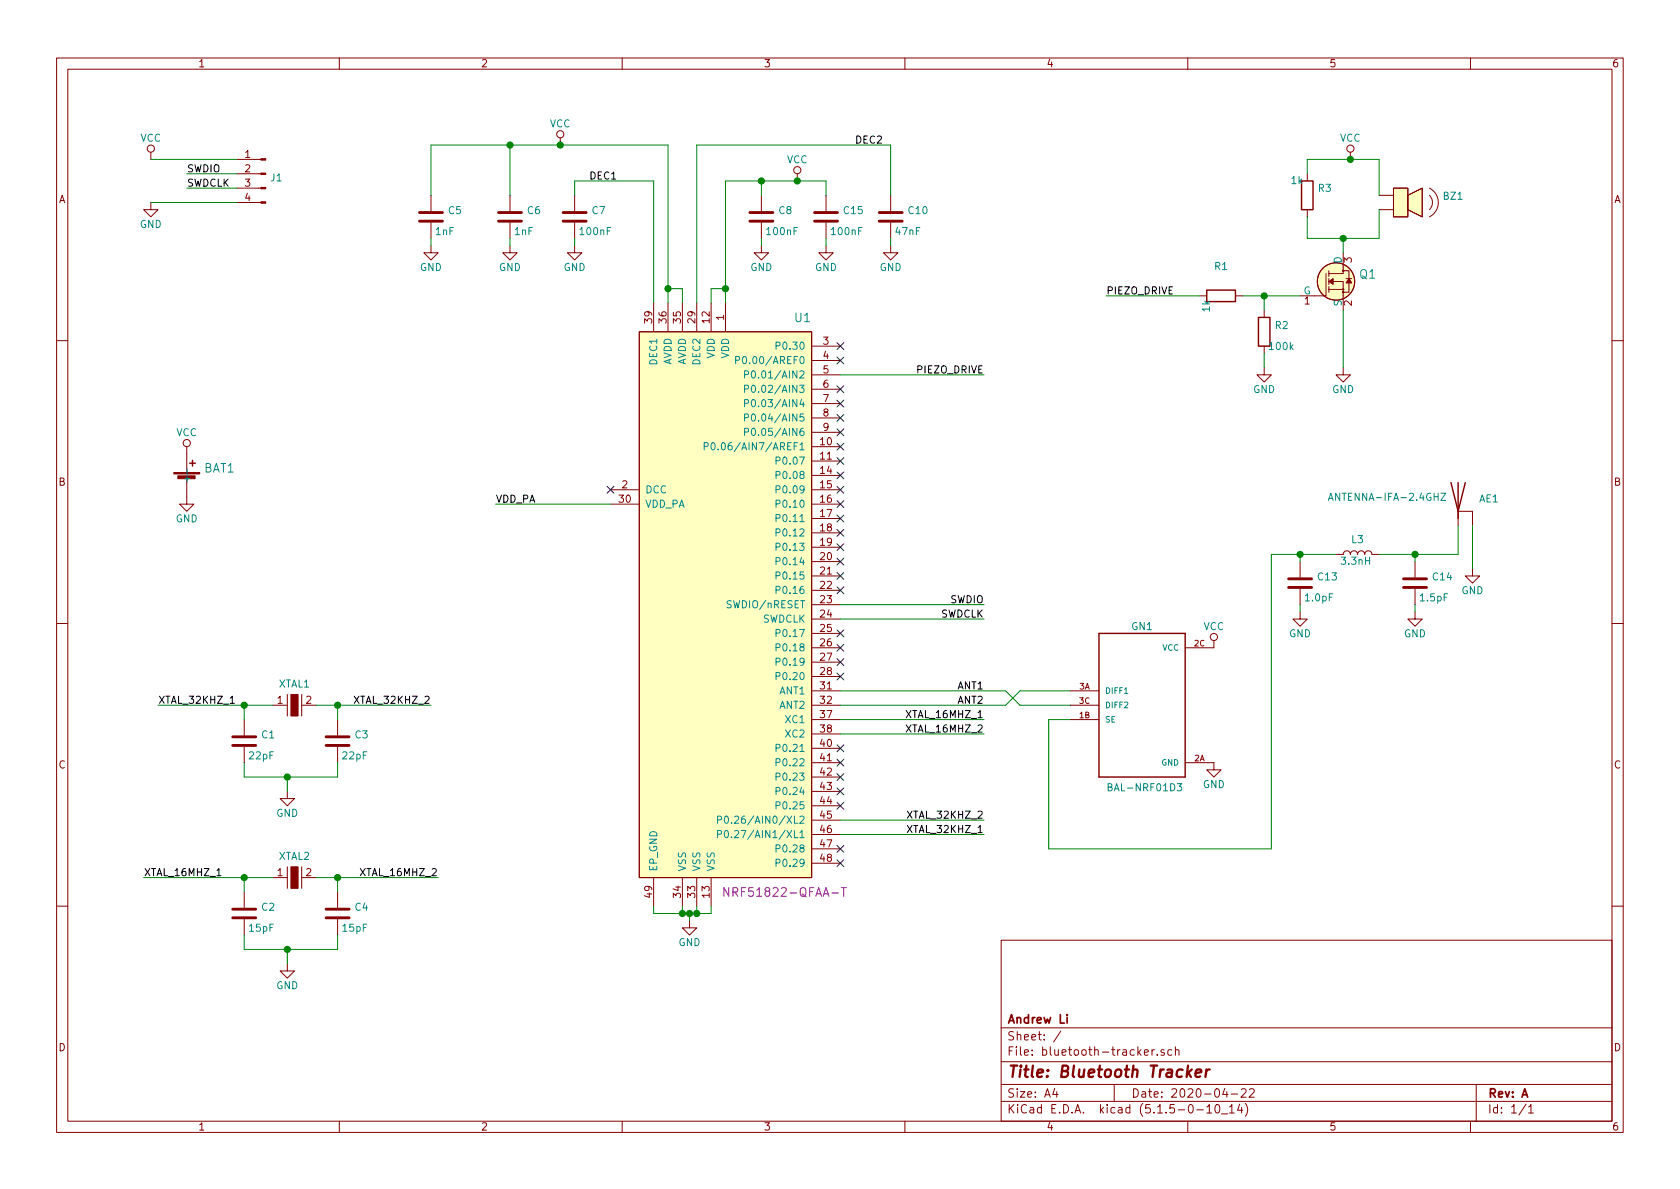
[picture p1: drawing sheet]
EESchema Schematic File Version 4
EELAYER 30 0
EELAYER END
$Descr A4 11693 8268
encoding utf-8
Sheet 1 1
Title "Bluetooth Tracker"
Date "2020-04-22"
Rev "A"
Comp "Andrew Li"
Comment1 ""
Comment2 ""
Comment3 ""
Comment4 ""
$EndDescr
Wire Wire Line
	1900 4900 1700 4900
Wire Wire Line
	1700 4900 1700 5000
Wire Wire Line
	2350 4900 2350 5000
Wire Wire Line
	2350 5300 2350 5400
Wire Wire Line
	1700 5400 1700 5300
Wire Wire Line
	2000 5500 2000 5400
Wire Wire Line
	2000 5400 1700 5400
Connection ~ 2350 4900
Connection ~ 1700 4900
Text Label 3000 4900 2    50   ~ 0
XTAL_32KHZ_2
Text Label 1100 4900 0    50   ~ 0
XTAL_32KHZ_1
Wire Wire Line
	5300 1250 5300 1350
Wire Wire Line
	5300 1700 5300 1650
Wire Wire Line
	5750 1700 5750 1650
Wire Wire Line
	6200 1700 6200 1650
Wire Wire Line
	3550 1700 3550 1650
Wire Wire Line
	4000 1700 4000 1650
Wire Wire Line
	4000 1350 4000 1250
Wire Wire Line
	1900 6100 1700 6100
Wire Wire Line
	1700 6100 1700 6200
Wire Wire Line
	2350 6100 2350 6200
Wire Wire Line
	2350 6500 2350 6600
Wire Wire Line
	1700 6600 1700 6500
Wire Wire Line
	2000 6700 2000 6600
Wire Wire Line
	2000 6600 1700 6600
Connection ~ 2350 6100
Connection ~ 1700 6100
Text Label 3050 6100 2    50   ~ 0
XTAL_16MHZ_2
Text Label 1000 6100 0    50   ~ 0
XTAL_16MHZ_1
Wire Wire Line
	3550 1000 3900 1000
Wire Wire Line
	9050 4250 9050 4200
Wire Wire Line
	9050 3900 9050 3850
Wire Wire Line
	9050 3850 9300 3850
Wire Wire Line
	10150 3850 9850 3850
Wire Wire Line
	10150 3850 10150 3650
Wire Wire Line
	3000 1700 3000 1650
Wire Wire Line
	4000 1250 4550 1250
Wire Wire Line
	1050 1100 1650 1100
Text Label 1300 1300 0    50   ~ 0
SWDCLK
Text Label 1300 1200 0    50   ~ 0
SWDIO
Wire Wire Line
	1300 1200 1650 1200
Wire Wire Line
	5050 1250 5050 2000
Wire Wire Line
	4550 1250 4550 2100
Wire Wire Line
	10250 3950 10250 3650
Wire Wire Line
	9850 3900 9850 3850
Connection ~ 9850 3850
Wire Wire Line
	9850 3850 9600 3850
Wire Wire Line
	9850 4250 9850 4200
Text Label 5950 1000 0    50   ~ 0
DEC2
Wire Wire Line
	5050 1250 5300 1250
Text Label 4100 1250 0    50   ~ 0
DEC1
Wire Wire Line
	4750 2100 4750 2000
Wire Wire Line
	4750 2000 4650 2000
Wire Wire Line
	4650 2000 4650 2100
Wire Wire Line
	3550 1000 3000 1000
Connection ~ 3550 1000
Wire Wire Line
	5300 1250 5550 1250
Wire Wire Line
	5750 1250 5750 1350
Connection ~ 5300 1250
Wire Wire Line
	4950 2100 4950 2000
Wire Wire Line
	4950 2000 5050 2000
Connection ~ 5050 2000
Wire Wire Line
	5050 2000 5050 2100
Wire Wire Line
	4850 1000 6200 1000
Wire Wire Line
	1100 4900 1700 4900
Wire Wire Line
	2350 4900 3000 4900
Wire Wire Line
	1000 6100 1700 6100
Wire Wire Line
	2350 6100 3050 6100
Text Label 6850 5800 2    50   ~ 0
XTAL_32KHZ_1
Text Label 6850 5700 2    50   ~ 0
XTAL_32KHZ_2
Wire Wire Line
	6850 5700 5850 5700
Wire Wire Line
	6850 5800 5850 5800
Text Label 6850 5000 2    50   ~ 0
XTAL_16MHZ_1
Text Label 6850 5100 2    50   ~ 0
XTAL_16MHZ_2
Wire Wire Line
	6850 5100 5850 5100
Wire Wire Line
	5850 5000 6850 5000
Wire Wire Line
	2200 4900 2350 4900
Wire Wire Line
	2000 5400 2350 5400
Connection ~ 2000 5400
Wire Wire Line
	2200 6100 2350 6100
Wire Wire Line
	2000 6600 2350 6600
Connection ~ 2000 6600
Text Label 3450 3500 0    50   ~ 0
VDD_PA
Wire Wire Line
	3450 3500 4250 3500
NoConn ~ 4250 3400
Wire Wire Line
	4550 6300 4550 6350
Wire Wire Line
	4550 6350 4750 6350
Wire Wire Line
	4950 6350 4950 6300
Wire Wire Line
	4800 6400 4800 6350
Connection ~ 4800 6350
Wire Wire Line
	4800 6350 4850 6350
Wire Wire Line
	4850 6300 4850 6350
Connection ~ 4850 6350
Wire Wire Line
	4850 6350 4950 6350
Wire Wire Line
	4750 6300 4750 6350
Connection ~ 4750 6350
Wire Wire Line
	4750 6350 4800 6350
Connection ~ 3900 1000
Wire Wire Line
	3900 1000 4650 1000
Connection ~ 5550 1250
Wire Wire Line
	5550 1250 5750 1250
Wire Wire Line
	6200 1000 6200 1350
Wire Wire Line
	4850 1000 4850 2100
Wire Wire Line
	3000 1000 3000 1350
Wire Wire Line
	3550 1000 3550 1350
Wire Wire Line
	4650 1000 4650 2000
Connection ~ 4650 2000
Wire Wire Line
	1300 1300 1650 1300
Wire Wire Line
	1050 1400 1650 1400
Wire Wire Line
	9350 2550 9350 2150
Wire Wire Line
	8800 2550 8800 2450
Wire Wire Line
	8650 2050 8800 2050
Wire Wire Line
	8800 2050 8800 2150
Wire Wire Line
	8800 2050 9050 2050
Connection ~ 8800 2050
Wire Wire Line
	9600 1100 9600 1350
Wire Wire Line
	9600 1450 9600 1650
Wire Wire Line
	9600 1650 9350 1650
Wire Wire Line
	9100 1200 9100 1100
Wire Wire Line
	9100 1100 9400 1100
Wire Wire Line
	9100 1500 9100 1650
Wire Wire Line
	9350 1750 9350 1650
Connection ~ 9350 1650
Wire Wire Line
	9350 1650 9100 1650
Wire Wire Line
	8350 2050 7700 2050
Text Label 6850 4300 2    50   ~ 0
SWDCLK
Text Label 6850 4200 2    50   ~ 0
SWDIO
Text Label 7700 2050 0    50   ~ 0
PIEZO_DRIVE
Text Label 6850 2600 2    50   ~ 0
PIEZO_DRIVE
Wire Wire Line
	6850 2600 5850 2600
NoConn ~ 5850 2400
NoConn ~ 5850 2500
NoConn ~ 5850 2700
NoConn ~ 5850 2800
NoConn ~ 5850 2900
NoConn ~ 5850 3000
NoConn ~ 5850 3100
NoConn ~ 5850 3200
NoConn ~ 5850 3300
NoConn ~ 5850 3400
NoConn ~ 5850 3500
NoConn ~ 5850 3600
NoConn ~ 5850 3700
NoConn ~ 5850 3800
NoConn ~ 5850 3900
NoConn ~ 5850 4000
NoConn ~ 5850 4100
NoConn ~ 5850 4400
NoConn ~ 5850 4500
NoConn ~ 5850 4600
NoConn ~ 5850 4700
NoConn ~ 5850 5200
NoConn ~ 5850 5300
NoConn ~ 5850 5400
NoConn ~ 5850 5500
NoConn ~ 5850 5600
NoConn ~ 5850 5900
NoConn ~ 5850 6000
Connection ~ 9400 1100
Wire Wire Line
	9400 1100 9600 1100
Wire Wire Line
	5850 4200 6850 4200
Wire Wire Line
	5850 4300 6850 4300
Text Label 6850 4900 2    50   ~ 0
ANT2
Text Label 6850 4800 2    50   ~ 0
ANT1
Wire Wire Line
	7450 5000 7300 5000
Wire Wire Line
	7300 5000 7300 5900
Wire Wire Line
	8850 5900 8850 3850
Wire Wire Line
	8850 3850 9050 3850
Connection ~ 9050 3850
Wire Wire Line
	7300 5900 8850 5900
Wire Wire Line
	5850 4800 7000 4800
Wire Wire Line
	5850 4900 7000 4900
Wire Wire Line
	7000 4800 7100 4900
Wire Wire Line
	7100 4900 7450 4900
Wire Wire Line
	7000 4900 7100 4800
Wire Wire Line
	7100 4800 7450 4800
$Comp
L power:GND #PWR08
U 1 1
P 8450 5300
F 0 "#PWR08" H 8450 5050 50  0001 C CNN
F 1 "GND" H 8450 5150 50  0000 C CNN
F 2 "" H 8450 5300 50  0001 C CNN
F 3 "" H 8450 5300 50  0001 C CNN
	1    8450 5300
	-1   0    0    -1  
$EndComp
$Comp
L power:VCC #PWR03
U 1 1
P 8450 4500
F 0 "#PWR03" H 8450 4350 50  0001 C CNN
F 1 "VCC" H 8450 4650 50  0000 C CNN
F 2 "" H 8450 4500 50  0001 C CNN
F 3 "" H 8450 4500 50  0001 C CNN
	1    8450 4500
	1    0    0    -1  
$EndComp
$Comp
L global-library:BAL-NRF01D3 GN1
U 1 1
P 7950 4900
F 0 "GN1" H 7950 5450 50  0000 C CNN
F 1 "BAL-NRF01D3" H 7700 4300 50  0000 L BNN
F 2 "global-library:FCBGA-5N" H 7950 4900 50  0001 L BNN
F 3 "https://www.st.com/content/ccc/resource/technical/document/datasheet/88/54/7c/fd/6d/9c/46/74/DM00055606.pdf/files/DM00055606.pdf/jcr:content/translations/en.DM00055606.pdf" H 7950 4900 50  0001 L BNN
F 4 "497-13637-1-ND" H 7950 4900 50  0001 C CNN "Digi-Key_PN"
F 5 "BAL-NRF01D3" H 7950 4900 50  0001 C CNN "MPN"
F 6 "Balun" H 7950 4900 50  0001 C CNN "Category"
F 7 "BALUN 2.4GHZ-2.54GHZ 5WFBGA" H 7950 4900 50  0001 C CNN "Description"
F 8 "STMicroelectronics" H 7950 4900 50  0001 C CNN "Manufacturer"
	1    7950 4900
	1    0    0    -1  
$EndComp
$Comp
L global-library:FDV301N_G Q1
U 1 1
P 9350 1950
F 0 "Q1" H 9458 2003 60  0000 L CNN
F 1 "FDV301N_G" V 9486 1950 60  0001 C CNN
F 2 "global-library:SOT-23-3_G" H 9550 2150 60  0001 L CNN
F 3 "https://www.onsemi.com/pub/Collateral/FDV301N-D.PDF" H 9550 2250 60  0001 L CNN
F 4 "FDV301NCT-ND" H 9550 2350 60  0001 L CNN "Digi-Key_PN"
F 5 "FDV301N" H 9550 2450 60  0001 L CNN "MPN"
F 6 "Discrete Semiconductor Products" H 9550 2550 60  0001 L CNN "Category"
F 7 "Transistors - FETs, MOSFETs - Single" H 9550 2650 60  0001 L CNN "Family"
F 8 "https://www.onsemi.com/pub/Collateral/FDV301N-D.PDF" H 9550 2750 60  0001 L CNN "DK_Datasheet_Link"
F 9 "/product-detail/en/on-semiconductor/FDV301N/FDV301NCT-ND/458954" H 9550 2850 60  0001 L CNN "DK_Detail_Page"
F 10 "MOSFET N-CH 25V 220MA SOT-23" H 9550 2950 60  0001 L CNN "Description"
F 11 "ON Semiconductor" H 9550 3050 60  0001 L CNN "Manufacturer"
F 12 "Active" H 9550 3150 60  0001 L CNN "Status"
	1    9350 1950
	1    0    0    -1  
$EndComp
$Comp
L global-library:NX2520SA-16MHZ-STD-CSW-5 XTAL2
U 1 1
P 2050 6100
F 0 "XTAL2" H 2050 6250 50  0000 C CNN
F 1 "NX2520SA-16MHZ-STD-CSW-5" H 2050 5950 50  0001 C CNN
F 2 "global-library:SOIC254P1016X440-4N" H 2250 6300 60  0001 L CNN
F 3 "https://www.ndk.com/images/products/catalog/c_NX2520SA-STD-CSW-5_e.pdf" H 2250 6400 60  0001 L CNN
F 4 "644-1169-2-ND" H 2250 6500 60  0001 L CNN "Digi-Key_PN"
F 5 "NX2520SA-16MHZ-STD-CSW-5" H 2250 6600 60  0001 L CNN "MPN"
F 6 "Crystals, Oscillators, Resonators" H 2250 6700 60  0001 L CNN "Category"
F 7 "Crystals" H 2250 6800 60  0001 L CNN "Family"
F 8 "CRYSTAL 16.0000MHZ 8PF SMD" H 2250 7100 60  0001 L CNN "Description"
F 9 "NDK America, Inc." H 2250 7200 60  0001 L CNN "Manufacturer"
F 10 "Active" H 2250 7300 60  0001 L CNN "Status"
	1    2050 6100
	1    0    0    -1  
$EndComp
$Comp
L global-library:ECS-_327-12_5-34B-TR XTAL1
U 1 1
P 2050 4900
F 0 "XTAL1" H 2050 5050 50  0000 C CNN
F 1 "ECS-_327-12_5-34B-TR" H 2050 4750 50  0001 C CNN
F 2 "global-library:SMD-2_3.2x1.5mmG" H 2250 5100 60  0001 L CNN
F 3 "http://www.ecsxtal.com/store/pdf/ecx-31b.pdf" H 2250 5200 60  0001 L CNN
F 4 "XC1617CT-ND" H 2250 5300 60  0001 L CNN "Digi-Key_PN"
F 5 "ECS-.327-12.5-34B-TR" H 2250 5400 60  0001 L CNN "MPN"
F 6 "Crystals, Oscillators, Resonators" H 2250 5500 60  0001 L CNN "Category"
F 7 "Crystals" H 2250 5600 60  0001 L CNN "Family"
F 8 "http://www.ecsxtal.com/store/pdf/ecx-31b.pdf" H 2250 5700 60  0001 L CNN "DK_Datasheet_Link"
F 9 "/product-detail/en/ecs-inc/ECS-.327-12.5-34B-TR/XC1617CT-ND/1693786" H 2250 5800 60  0001 L CNN "DK_Detail_Page"
F 10 "CRYSTAL 32.7680KHZ 12.5PF SMD" H 2250 5900 60  0001 L CNN "Description"
F 11 "ECS Inc." H 2250 6000 60  0001 L CNN "Manufacturer"
F 12 "Active" H 2250 6100 60  0001 L CNN "Status"
	1    2050 4900
	1    0    0    -1  
$EndComp
$Comp
L global-library:NRF51822-QFAA-T_G U1
U 1 1
P 4850 4000
F 0 "U1" H 4050 5800 60  0000 L CNN
F 1 "NRF51822-QFAA-T_G" H 5750 1600 60  0001 C CNN
F 2 "global-library:QFN-48-1EP_6x6mmG" H 5050 4200 60  0001 L CNN
F 3 "http://infocenter.nordicsemi.com/pdf/nRF51822_PB_v2.5.pdf" H 5050 4300 60  0001 L CNN
F 4 "1490-1024-ND" H 5050 4400 60  0001 L CNN "Digi-Key_PN"
F 5 "NRF51822-QFAA-T" H 3800 1800 60  0000 L CNN "MPN"
F 6 "RF/IF and RFID" H 5050 4600 60  0001 L CNN "Category"
F 7 "RF Transceiver ICs" H 5050 4700 60  0001 L CNN "Family"
F 8 "http://infocenter.nordicsemi.com/pdf/nRF51822_PB_v2.5.pdf" H 5050 4800 60  0001 L CNN "DK_Datasheet_Link"
F 9 "/product-detail/en/nordic-semiconductor-asa/NRF51822-QFAA-T/1490-1024-ND/4626388" H 5050 4900 60  0001 L CNN "DK_Detail_Page"
F 10 "IC RF TXRX+MCU BLUETOOTH 48VFQFN" H 5050 5000 60  0001 L CNN "Description"
F 11 "Nordic Semiconductor ASA" H 5050 5100 60  0001 L CNN "Manufacturer"
F 12 "Active" H 5050 5200 60  0001 L CNN "Status"
	1    4850 4000
	-1   0    0    -1  
$EndComp
$Comp
L global-library:100nF C15
U 1 1
P 5750 1500
F 0 "C15" H 5865 1546 50  0000 L CNN
F 1 "100nF" H 5775 1400 50  0000 L CNN
F 2 "Capacitor_SMD:C_0402_1005Metric" H 5788 1350 50  0001 C CNN
F 3 "https://search.murata.co.jp/Ceramy/image/img/A01X/G101/ENG/GRM155R71E104KE14-01.pdf" H 5750 1500 50  0001 C CNN
F 4 "490-14603-1-ND" H 5750 1500 50  0001 C CNN "Digi-Key_PN"
F 5 "GRM155R71E104KE14J" H 5750 1500 50  0001 C CNN "MPN"
F 6 "Ceramic Capacitors" H 5750 1500 50  0001 C CNN "Category"
F 7 "CAP CER 0.1UF 25V X7R 0402" H 5750 1500 50  0001 C CNN "Description"
F 8 "Murata" H 5750 1500 50  0001 C CNN "Manufacturer"
	1    5750 1500
	1    0    0    -1  
$EndComp
$Comp
L global-library:CR2032_CLIP2 BAT1
U 1 1
P 1300 3300
F 0 "BAT1" H 1418 3353 60  0000 L CNN
F 1 "CR2032_CLIP2" H 1250 3150 60  0001 R CNN
F 2 "global-library:CR2032_CLIP2" H 1500 3500 60  0001 L CNN
F 3 "https://www.memoryprotectiondevices.com/datasheets/BK-912-datasheet.pdf" V 1500 3600 60  0001 L CNN
F 4 "BK-912-ND" H 1500 3700 60  0001 L CNN "Digi-Key_PN"
F 5 "BK-912" H 1500 3800 60  0001 L CNN "MPN"
F 6 "Battery Products" H 1500 3900 60  0001 L CNN "Category"
F 7 "Battery Holders, Clips, Contacts" H 1500 4000 60  0001 L CNN "Family"
F 8 "BATTERY RETAINER COIN 20MM SMD" H 1500 4300 60  0001 L CNN "Description"
F 9 "MPD (Memory Protection Devices)" H 1500 4400 60  0001 L CNN "Manufacturer"
F 10 "Active" H 1500 4500 60  0001 L CNN "Status"
	1    1300 3300
	1    0    0    -1  
$EndComp
$Comp
L global-library:PKMCS0909E4000-R1 BZ1
U 1 1
P 9700 1400
F 0 "BZ1" H 10040 1446 50  0000 L CNN
F 1 "PKMCS0909E4000-R1" H 9725 1300 50  0001 L CNN
F 2 "global-library:Piezo_9x9mm_PKLCS1212E40A1-R1" H 9738 1250 50  0001 C CNN
F 3 "https://www.murata.com/~/media/webrenewal/products/sound/sounder/vppt-buzj083-d.ashx" H 9700 1400 50  0001 C CNN
F 4 "490-9647-1-ND" H 9700 1400 50  0001 C CNN "Digi-Key_PN"
F 5 "PKMCS0909E4000-R1" H 9700 1400 50  0001 C CNN "MPN"
F 6 "Alarms, Buzzers, and Sirens" H 9700 1400 50  0001 C CNN "Category"
F 7 "AUDIO PIEZO TRANSDUCER 12.5V SMD" H 9700 1400 50  0001 C CNN "Description"
F 8 "Murata" H 9700 1400 50  0001 C CNN "Manufacturer"
	1    9700 1400
	1    0    0    -1  
$EndComp
$Comp
L global-library:ANTENNA-IFA-2.4GHZ AE1
U 1 1
P 10150 3450
F 0 "AE1" H 10294 3439 50  0000 L CNN
F 1 "ANTENNA-IFA-2.4GHZ" H 10075 3450 50  0000 R CNN
F 2 "global-library:ANTENNA-IFA-2.4GHZ" H 10150 3450 50  0001 C CNN
F 3 "http://www.ti.com/lit/an/swra117d/swra117d.pdf" H 10150 3450 50  0001 C CNN
	1    10150 3450
	1    0    0    -1  
$EndComp
$Comp
L global-library:15pF C4
U 1 1
P 2350 6350
F 0 "C4" H 2465 6396 50  0000 L CNN
F 1 "15pF" H 2375 6250 50  0000 L CNN
F 2 "Capacitor_SMD:C_0402_1005Metric" H 2388 6200 50  0001 C CNN
F 3 "https://search.murata.co.jp/Ceramy/image/img/A01X/G101/ENG/GJM1555C1H150FB01-01.pdf" H 2350 6350 50  0001 C CNN
F 4 "490-11191-1-ND" H 2350 6350 50  0001 C CNN "Digi-Key_PN"
F 5 "GJM1555C1H150FB01D" H 2350 6350 50  0001 C CNN "MPN"
F 6 "Ceramic Capacitors" H 2350 6350 50  0001 C CNN "Category"
F 7 "CAP CER 15PF 50V C0G/NP0 0402" H 2350 6350 50  0001 C CNN "Description"
F 8 "Murata" H 2350 6350 50  0001 C CNN "Manufacturer"
	1    2350 6350
	1    0    0    -1  
$EndComp
$Comp
L global-library:15pF C2
U 1 1
P 1700 6350
F 0 "C2" H 1815 6396 50  0000 L CNN
F 1 "15pF" H 1725 6250 50  0000 L CNN
F 2 "Capacitor_SMD:C_0402_1005Metric" H 1738 6200 50  0001 C CNN
F 3 "https://search.murata.co.jp/Ceramy/image/img/A01X/G101/ENG/GJM1555C1H150FB01-01.pdf" H 1700 6350 50  0001 C CNN
F 4 "490-11191-1-ND" H 1700 6350 50  0001 C CNN "Digi-Key_PN"
F 5 "GJM1555C1H150FB01D" H 1700 6350 50  0001 C CNN "MPN"
F 6 "Ceramic Capacitors" H 1700 6350 50  0001 C CNN "Category"
F 7 "CAP CER 15PF 50V C0G/NP0 0402" H 1700 6350 50  0001 C CNN "Description"
F 8 "Murata" H 1700 6350 50  0001 C CNN "Manufacturer"
	1    1700 6350
	1    0    0    -1  
$EndComp
$Comp
L global-library:22pF C1
U 1 1
P 1700 5150
F 0 "C1" H 1815 5196 50  0000 L CNN
F 1 "22pF" H 1725 5050 50  0000 L CNN
F 2 "Capacitor_SMD:C_0402_1005Metric" H 1738 5000 50  0001 C CNN
F 3 "https://search.murata.co.jp/Ceramy/image/img/A01X/G101/ENG/GCM1555C1H220FA16-01.pdf" H 1700 5150 50  0001 C CNN
F 4 "490-16451-1-ND" H 1700 5150 50  0001 C CNN "Digi-Key_PN"
F 5 "GCM1555C1H220FA16D" H 1700 5150 50  0001 C CNN "MPN"
F 6 "Ceramic Capacitors" H 1700 5150 50  0001 C CNN "Category"
F 7 "CAP CER 22PF 50V C0G/NP0 0402" H 1700 5150 50  0001 C CNN "Description"
F 8 "Murata" H 1700 5150 50  0001 C CNN "Manufacturer"
	1    1700 5150
	1    0    0    -1  
$EndComp
$Comp
L global-library:22pF C3
U 1 1
P 2350 5150
F 0 "C3" H 2465 5196 50  0000 L CNN
F 1 "22pF" H 2375 5050 50  0000 L CNN
F 2 "Capacitor_SMD:C_0402_1005Metric" H 2388 5000 50  0001 C CNN
F 3 "https://search.murata.co.jp/Ceramy/image/img/A01X/G101/ENG/GCM1555C1H220FA16-01.pdf" H 2350 5150 50  0001 C CNN
F 4 "490-16451-1-ND" H 2350 5150 50  0001 C CNN "Digi-Key_PN"
F 5 "GCM1555C1H220FA16D" H 2350 5150 50  0001 C CNN "MPN"
F 6 "Ceramic Capacitors" H 2350 5150 50  0001 C CNN "Category"
F 7 "CAP CER 22PF 50V C0G/NP0 0402" H 2350 5150 50  0001 C CNN "Description"
F 8 "Murata" H 2350 5150 50  0001 C CNN "Manufacturer"
	1    2350 5150
	1    0    0    -1  
$EndComp
$Comp
L global-library:1k R3
U 1 1
P 9100 1350
F 0 "R3" H 9030 1304 50  0000 R CNN
F 1 "1k" H 9125 1250 50  0000 L CNN
F 2 "Resistor_SMD:R_0402_1005Metric" H 9138 1200 50  0001 C CNN
F 3 "https://www.digikey.com/product-detail/en/yageo/RC0402FR-071KP/YAG1254CT-ND/4935369" H 9100 1350 50  0001 C CNN
F 4 "YAG1254CT-ND" H 9100 1350 50  0001 C CNN "Digi-Key_PN"
F 5 "RC0402FR-071KP" H 9100 1350 50  0001 C CNN "MPN"
F 6 "Chip Resistor - Surface Mount" H 9100 1350 50  0001 C CNN "Category"
F 7 "RES SMD 1K OHM 1% 1/16W 0402" H 9100 1350 50  0001 C CNN "Description"
F 8 "Yageo" H 9100 1350 50  0001 C CNN "Manufacturer"
	1    9100 1350
	-1   0    0    1   
$EndComp
$Comp
L global-library:100k R2
U 1 1
P 8800 2300
F 0 "R2" H 8870 2346 50  0000 L CNN
F 1 "100k" H 8825 2200 50  0000 L CNN
F 2 "Resistor_SMD:R_0402_1005Metric" H 8838 2150 50  0001 C CNN
F 3 "https://www.yageo.com/upload/media/product/productsearch/datasheet/rchip/PYu-RC_Group_51_RoHS_L_10.pdf" H 8800 2300 50  0001 C CNN
F 4 "311-100KLRCT-ND" H 8800 2300 50  0001 C CNN "Digi-Key_PN"
F 5 "RC0402FR-07100KL" H 8800 2300 50  0001 C CNN "MPN"
F 6 "Chip Resistor - Surface Mount" H 8800 2300 50  0001 C CNN "Category"
F 7 "RES SMD 100K OHM 1% 1/16W 0402" H 8800 2300 50  0001 C CNN "Description"
F 8 "Yageo" H 8800 2300 50  0001 C CNN "Manufacturer"
	1    8800 2300
	1    0    0    -1  
$EndComp
$Comp
L global-library:1k R1
U 1 1
P 8500 2050
F 0 "R1" V 8293 2050 50  0000 C CNN
F 1 "1k" H 8525 1950 50  0000 L CNN
F 2 "Resistor_SMD:R_0402_1005Metric" H 8538 1900 50  0001 C CNN
F 3 "https://www.digikey.com/product-detail/en/yageo/RC0402FR-071KP/YAG1254CT-ND/4935369" H 8500 2050 50  0001 C CNN
F 4 "YAG1254CT-ND" H 8500 2050 50  0001 C CNN "Digi-Key_PN"
F 5 "RC0402FR-071KP" H 8500 2050 50  0001 C CNN "MPN"
F 6 "Chip Resistor - Surface Mount" H 8500 2050 50  0001 C CNN "Category"
F 7 "RES SMD 1K OHM 1% 1/16W 0402" H 8500 2050 50  0001 C CNN "Description"
F 8 "Yageo" H 8500 2050 50  0001 C CNN "Manufacturer"
	1    8500 2050
	0    1    1    0   
$EndComp
$Comp
L global-library:3.3nH L3
U 1 1
P 9450 3850
F 0 "L3" V 9550 3850 50  0000 C CNN
F 1 "3.3nH" V 9400 3750 50  0000 L CNN
F 2 "Inductor_SMD:L_0402_1005Metric" H 9488 3700 50  0001 C CNN
F 3 "https://search.murata.co.jp/Ceramy/image/img/P02/JELF243C-0007.pdf" H 9450 3850 50  0001 C CNN
F 4 "490-11743-2-ND" H 9450 3850 50  0001 C CNN "Digi-Key_PN"
F 5 "LQP15MN3N3W02D" H 9450 3850 50  0001 C CNN "MPN"
F 6 "Fixed Inductors" H 9450 3850 50  0001 C CNN "Category"
F 7 "3.3nH Unshielded Thick Film Inductor 190mA 400mOhm Max 0402 (1005 Metric)" H 9450 3850 50  0001 C CNN "Description"
F 8 "Murata" H 9450 3850 50  0001 C CNN "Manufacturer"
	1    9450 3850
	0    -1   -1   0   
$EndComp
$Comp
L global-library:1.0pF C13
U 1 1
P 9050 4050
F 0 "C13" H 9165 4096 50  0000 L CNN
F 1 "1.0pF" H 9075 3950 50  0000 L CNN
F 2 "Capacitor_SMD:C_0402_1005Metric" H 9088 3900 50  0001 C CNN
F 3 "https://search.murata.co.jp/Ceramy/image/img/A01X/G101/ENG/GCM1555C1H1R0CA16-01.pdf" H 9050 4050 50  0001 C CNN
F 4 "490-17745-1-ND" H 9050 4050 50  0001 C CNN "Digi-Key_PN"
F 5 "GCM1555C1H1R0CA16J" H 9050 4050 50  0001 C CNN "MPN"
F 6 "Ceramic Capacitors" H 9050 4050 50  0001 C CNN "Category"
F 7 "CAP CER 1PF 50V C0G/NP0 0402" H 9050 4050 50  0001 C CNN "Description"
F 8 "Murata" H 9050 4050 50  0001 C CNN "Manufacturer"
	1    9050 4050
	1    0    0    -1  
$EndComp
$Comp
L global-library:1.5pF C14
U 1 1
P 9850 4050
F 0 "C14" H 9965 4096 50  0000 L CNN
F 1 "1.5pF" H 9875 3950 50  0000 L CNN
F 2 "Capacitor_SMD:C_0402_1005Metric" H 9888 3900 50  0001 C CNN
F 3 "https://search.murata.co.jp/Ceramy/image/img/A01X/G101/ENG/GCM1555C1H1R5JA16-01.pdf" H 9850 4050 50  0001 C CNN
F 4 "490-16452-1-ND" H 9850 4050 50  0001 C CNN "Digi-Key_PN"
F 5 "GCM1555C1H1R5JA16D" H 9850 4050 50  0001 C CNN "MPN"
F 6 "Ceramic Capacitors" H 9850 4050 50  0001 C CNN "Category"
F 7 "CAP CER 1.5PF 50V C0G/NP0 0402" H 9850 4050 50  0001 C CNN "Description"
F 8 "Murata" H 9850 4050 50  0001 C CNN "Manufacturer"
	1    9850 4050
	1    0    0    -1  
$EndComp
$Comp
L global-library:100nF C8
U 1 1
P 5300 1500
F 0 "C8" H 5415 1546 50  0000 L CNN
F 1 "100nF" H 5325 1400 50  0000 L CNN
F 2 "Capacitor_SMD:C_0402_1005Metric" H 5338 1350 50  0001 C CNN
F 3 "https://search.murata.co.jp/Ceramy/image/img/A01X/G101/ENG/GRM155R71E104KE14-01.pdf" H 5300 1500 50  0001 C CNN
F 4 "490-14603-1-ND" H 5300 1500 50  0001 C CNN "Digi-Key_PN"
F 5 "GRM155R71E104KE14J" H 5300 1500 50  0001 C CNN "MPN"
F 6 "Ceramic Capacitors" H 5300 1500 50  0001 C CNN "Category"
F 7 "CAP CER 0.1UF 25V X7R 0402" H 5300 1500 50  0001 C CNN "Description"
F 8 "Murata" H 5300 1500 50  0001 C CNN "Manufacturer"
	1    5300 1500
	1    0    0    -1  
$EndComp
$Comp
L global-library:100nF C7
U 1 1
P 4000 1500
F 0 "C7" H 4115 1546 50  0000 L CNN
F 1 "100nF" H 4025 1400 50  0000 L CNN
F 2 "Capacitor_SMD:C_0402_1005Metric" H 4038 1350 50  0001 C CNN
F 3 "https://search.murata.co.jp/Ceramy/image/img/A01X/G101/ENG/GRM155R71E104KE14-01.pdf" H 4000 1500 50  0001 C CNN
F 4 "490-14603-1-ND" H 4000 1500 50  0001 C CNN "Digi-Key_PN"
F 5 "GRM155R71E104KE14J" H 4000 1500 50  0001 C CNN "MPN"
F 6 "Ceramic Capacitors" H 4000 1500 50  0001 C CNN "Category"
F 7 "CAP CER 0.1UF 25V X7R 0402" H 4000 1500 50  0001 C CNN "Description"
F 8 "Murata" H 4000 1500 50  0001 C CNN "Manufacturer"
	1    4000 1500
	1    0    0    -1  
$EndComp
$Comp
L global-library:1nF C6
U 1 1
P 3550 1500
F 0 "C6" H 3665 1546 50  0000 L CNN
F 1 "1nF" H 3575 1400 50  0000 L CNN
F 2 "Capacitor_SMD:C_0402_1005Metric" H 3588 1350 50  0001 C CNN
F 3 "https://www.murata.com/~/media/webrenewal/support/library/catalog/products/capacitor/mlcc/c03e.ashx?la=en-us" H 3550 1500 50  0001 C CNN
F 4 "490-4761-1-ND" H 3550 1500 50  0001 C CNN "Digi-Key_PN"
F 5 "GCM155R71H102KA37D" H 3550 1500 50  0001 C CNN "MPN"
F 6 "Ceramic Capacitors" H 3550 1500 50  0001 C CNN "Category"
F 7 "CAP CER 1000PF 50V X7R 0402" H 3550 1500 50  0001 C CNN "Description"
F 8 "Murata" H 3550 1500 50  0001 C CNN "Manufacturer"
	1    3550 1500
	1    0    0    -1  
$EndComp
$Comp
L global-library:47nF C10
U 1 1
P 6200 1500
F 0 "C10" H 6315 1546 50  0000 L CNN
F 1 "47nF" H 6225 1400 50  0000 L CNN
F 2 "Capacitor_SMD:C_0402_1005Metric" H 6238 1350 50  0001 C CNN
F 3 "https://search.murata.co.jp/Ceramy/image/img/A01X/G101/ENG/GRM155R71H473KE14-01.pdf" H 6200 1500 50  0001 C CNN
F 4 "490-10702-1-ND" H 6200 1500 50  0001 C CNN "Digi-Key_PN"
F 5 "GRM155R71H473KE14D" H 6200 1500 50  0001 C CNN "MPN"
F 6 "Ceramic Capacitors" H 6200 1500 50  0001 C CNN "Category"
F 7 "CAP CER 0.047UF 50V X7R 0402" H 6200 1500 50  0001 C CNN "Description"
F 8 "Murata" H 6200 1500 50  0001 C CNN "Manufacturer"
	1    6200 1500
	1    0    0    -1  
$EndComp
$Comp
L global-library:1nF C5
U 1 1
P 3000 1500
F 0 "C5" H 3115 1546 50  0000 L CNN
F 1 "1nF" H 3025 1400 50  0000 L CNN
F 2 "Capacitor_SMD:C_0402_1005Metric" H 3038 1350 50  0001 C CNN
F 3 "https://www.murata.com/~/media/webrenewal/support/library/catalog/products/capacitor/mlcc/c03e.ashx?la=en-us" H 3000 1500 50  0001 C CNN
F 4 "490-4761-1-ND" H 3000 1500 50  0001 C CNN "Digi-Key_PN"
F 5 "GCM155R71H102KA37D" H 3000 1500 50  0001 C CNN "MPN"
F 6 "Ceramic Capacitors" H 3000 1500 50  0001 C CNN "Category"
F 7 "CAP CER 1000PF 50V X7R 0402" H 3000 1500 50  0001 C CNN "Description"
F 8 "Murata" H 3000 1500 50  0001 C CNN "Manufacturer"
	1    3000 1500
	1    0    0    -1  
$EndComp
$Comp
L global-library:CONN4PROG J1
U 1 1
P 1850 1200
F 0 "J1" H 1822 1174 50  0000 R CNN
F 1 "CONN4PROG" H 1850 900 50  0001 C CNN
F 2 "global-library:CONN4PROG" H 1850 1200 50  0001 C CNN
F 3 "~" H 1850 1200 50  0001 C CNN
	1    1850 1200
	-1   0    0    -1  
$EndComp
$Comp
L power:VCC #PWR04
U 1 1
P 9400 1100
F 0 "#PWR04" H 9400 950 50  0001 C CNN
F 1 "VCC" H 9400 1250 50  0000 C CNN
F 2 "" H 9400 1100 50  0001 C CNN
F 3 "" H 9400 1100 50  0001 C CNN
	1    9400 1100
	1    0    0    -1  
$EndComp
$Comp
L power:GND #PWR06
U 1 1
P 9350 2550
F 0 "#PWR06" H 9350 2300 50  0001 C CNN
F 1 "GND" H 9350 2400 50  0000 C CNN
F 2 "" H 9350 2550 50  0001 C CNN
F 3 "" H 9350 2550 50  0001 C CNN
	1    9350 2550
	-1   0    0    -1  
$EndComp
$Comp
L power:GND #PWR05
U 1 1
P 8800 2550
F 0 "#PWR05" H 8800 2300 50  0001 C CNN
F 1 "GND" H 8800 2400 50  0000 C CNN
F 2 "" H 8800 2550 50  0001 C CNN
F 3 "" H 8800 2550 50  0001 C CNN
	1    8800 2550
	-1   0    0    -1  
$EndComp
$Comp
L power:VCC #PWR02
U 1 1
P 5550 1250
F 0 "#PWR02" H 5550 1100 50  0001 C CNN
F 1 "VCC" H 5550 1400 50  0000 C CNN
F 2 "" H 5550 1250 50  0001 C CNN
F 3 "" H 5550 1250 50  0001 C CNN
	1    5550 1250
	1    0    0    -1  
$EndComp
$Comp
L power:VCC #PWR01
U 1 1
P 3900 1000
F 0 "#PWR01" H 3900 850 50  0001 C CNN
F 1 "VCC" H 3900 1150 50  0000 C CNN
F 2 "" H 3900 1000 50  0001 C CNN
F 3 "" H 3900 1000 50  0001 C CNN
	1    3900 1000
	1    0    0    -1  
$EndComp
$Comp
L power:GND #PWR07
U 1 1
P 9850 4250
F 0 "#PWR07" H 9850 4000 50  0001 C CNN
F 1 "GND" H 9850 4100 50  0000 C CNN
F 2 "" H 9850 4250 50  0001 C CNN
F 3 "" H 9850 4250 50  0001 C CNN
	1    9850 4250
	-1   0    0    -1  
$EndComp
$Comp
L power:GND #PWR0116
U 1 1
P 10250 3950
F 0 "#PWR0116" H 10250 3700 50  0001 C CNN
F 1 "GND" H 10250 3800 50  0000 C CNN
F 2 "" H 10250 3950 50  0001 C CNN
F 3 "" H 10250 3950 50  0001 C CNN
	1    10250 3950
	-1   0    0    -1  
$EndComp
$Comp
L power:GND #PWR0115
U 1 1
P 1050 1400
F 0 "#PWR0115" H 1050 1150 50  0001 C CNN
F 1 "GND" H 1050 1250 50  0000 C CNN
F 2 "" H 1050 1400 50  0001 C CNN
F 3 "" H 1050 1400 50  0001 C CNN
	1    1050 1400
	-1   0    0    -1  
$EndComp
$Comp
L power:VCC #PWR0114
U 1 1
P 1050 1100
F 0 "#PWR0114" H 1050 950 50  0001 C CNN
F 1 "VCC" H 1050 1250 50  0000 C CNN
F 2 "" H 1050 1100 50  0001 C CNN
F 3 "" H 1050 1100 50  0001 C CNN
	1    1050 1100
	1    0    0    -1  
$EndComp
$Comp
L power:GND #PWR0113
U 1 1
P 1300 3450
F 0 "#PWR0113" H 1300 3200 50  0001 C CNN
F 1 "GND" H 1300 3300 50  0000 C CNN
F 2 "" H 1300 3450 50  0001 C CNN
F 3 "" H 1300 3450 50  0001 C CNN
	1    1300 3450
	-1   0    0    -1  
$EndComp
$Comp
L power:VCC #PWR0112
U 1 1
P 1300 3150
F 0 "#PWR0112" H 1300 3000 50  0001 C CNN
F 1 "VCC" H 1300 3300 50  0000 C CNN
F 2 "" H 1300 3150 50  0001 C CNN
F 3 "" H 1300 3150 50  0001 C CNN
	1    1300 3150
	1    0    0    -1  
$EndComp
$Comp
L power:GND #PWR0111
U 1 1
P 3000 1700
F 0 "#PWR0111" H 3000 1450 50  0001 C CNN
F 1 "GND" H 3000 1550 50  0000 C CNN
F 2 "" H 3000 1700 50  0001 C CNN
F 3 "" H 3000 1700 50  0001 C CNN
	1    3000 1700
	-1   0    0    -1  
$EndComp
$Comp
L power:GND #PWR0110
U 1 1
P 9050 4250
F 0 "#PWR0110" H 9050 4000 50  0001 C CNN
F 1 "GND" H 9050 4100 50  0000 C CNN
F 2 "" H 9050 4250 50  0001 C CNN
F 3 "" H 9050 4250 50  0001 C CNN
	1    9050 4250
	-1   0    0    -1  
$EndComp
$Comp
L power:GND #PWR0109
U 1 1
P 2000 6700
F 0 "#PWR0109" H 2000 6450 50  0001 C CNN
F 1 "GND" H 2000 6550 50  0000 C CNN
F 2 "" H 2000 6700 50  0001 C CNN
F 3 "" H 2000 6700 50  0001 C CNN
	1    2000 6700
	-1   0    0    -1  
$EndComp
$Comp
L power:GND #PWR0108
U 1 1
P 4800 6400
F 0 "#PWR0108" H 4800 6150 50  0001 C CNN
F 1 "GND" H 4800 6250 50  0000 C CNN
F 2 "" H 4800 6400 50  0001 C CNN
F 3 "" H 4800 6400 50  0001 C CNN
	1    4800 6400
	-1   0    0    -1  
$EndComp
$Comp
L power:GND #PWR0106
U 1 1
P 4000 1700
F 0 "#PWR0106" H 4000 1450 50  0001 C CNN
F 1 "GND" H 4000 1550 50  0000 C CNN
F 2 "" H 4000 1700 50  0001 C CNN
F 3 "" H 4000 1700 50  0001 C CNN
	1    4000 1700
	-1   0    0    -1  
$EndComp
$Comp
L power:GND #PWR0105
U 1 1
P 3550 1700
F 0 "#PWR0105" H 3550 1450 50  0001 C CNN
F 1 "GND" H 3550 1550 50  0000 C CNN
F 2 "" H 3550 1700 50  0001 C CNN
F 3 "" H 3550 1700 50  0001 C CNN
	1    3550 1700
	-1   0    0    -1  
$EndComp
$Comp
L power:GND #PWR0104
U 1 1
P 5750 1700
F 0 "#PWR0104" H 5750 1450 50  0001 C CNN
F 1 "GND" H 5750 1550 50  0000 C CNN
F 2 "" H 5750 1700 50  0001 C CNN
F 3 "" H 5750 1700 50  0001 C CNN
	1    5750 1700
	-1   0    0    -1  
$EndComp
$Comp
L power:GND #PWR0103
U 1 1
P 6200 1700
F 0 "#PWR0103" H 6200 1450 50  0001 C CNN
F 1 "GND" H 6200 1550 50  0000 C CNN
F 2 "" H 6200 1700 50  0001 C CNN
F 3 "" H 6200 1700 50  0001 C CNN
	1    6200 1700
	-1   0    0    -1  
$EndComp
$Comp
L power:GND #PWR0102
U 1 1
P 5300 1700
F 0 "#PWR0102" H 5300 1450 50  0001 C CNN
F 1 "GND" H 5300 1550 50  0000 C CNN
F 2 "" H 5300 1700 50  0001 C CNN
F 3 "" H 5300 1700 50  0001 C CNN
	1    5300 1700
	-1   0    0    -1  
$EndComp
$Comp
L power:GND #PWR0101
U 1 1
P 2000 5500
F 0 "#PWR0101" H 2000 5250 50  0001 C CNN
F 1 "GND" H 2000 5350 50  0000 C CNN
F 2 "" H 2000 5500 50  0001 C CNN
F 3 "" H 2000 5500 50  0001 C CNN
	1    2000 5500
	-1   0    0    -1  
$EndComp
$EndSCHEMATC
